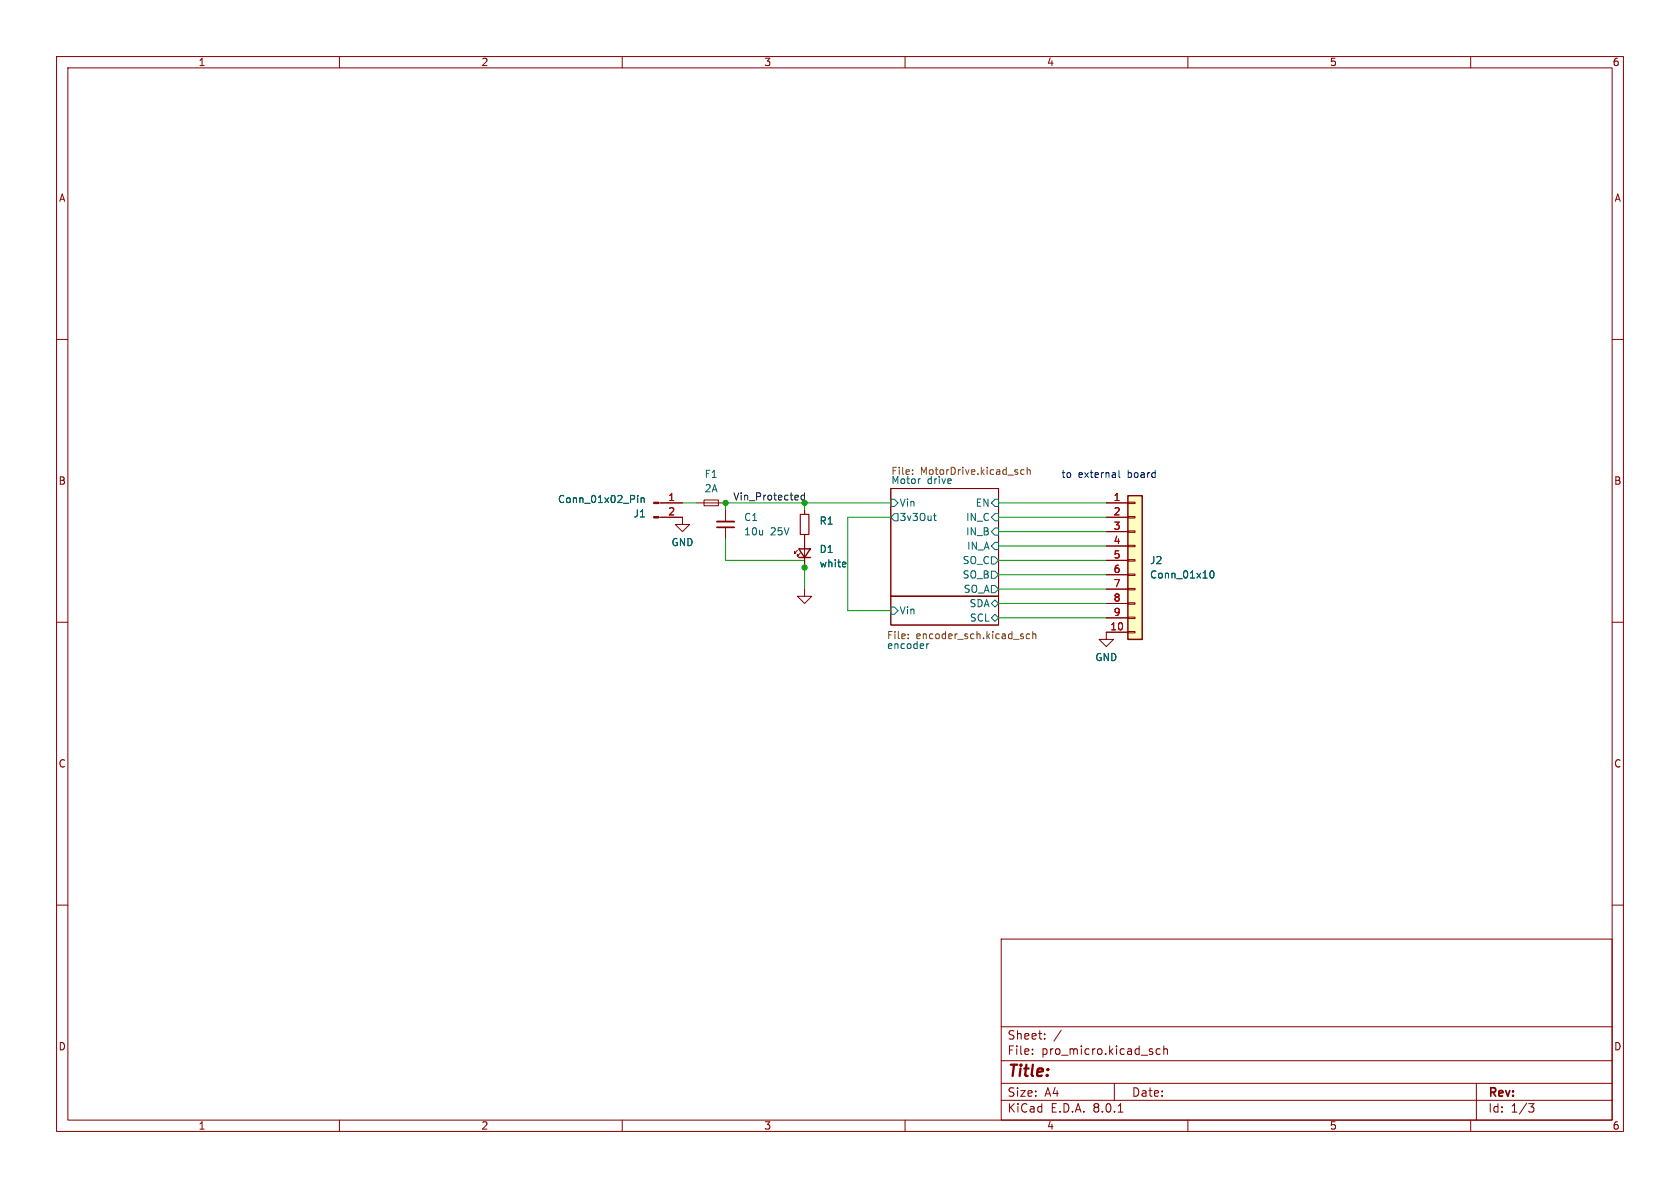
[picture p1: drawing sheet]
<svg xmlns="http://www.w3.org/2000/svg" width="297mm" height="210mm" viewBox="0 0 297 210" stroke-linecap="round" stroke-linejoin="round" font-family="sans-serif">
<g fill="none" stroke="#840000" stroke-width=".18">
<path d="M10 10h277v190h-277zM12 12h273v186h-273zM60 10v2M110 10v2M160 10v2M210 10v2M260 10v2M10 60h2M285 60h2M116.4 91.4h4.2v1.3h1.3l-1.3 1.3-1.2-1.3h1.2M116.4 88.9h4.2M123.2 88.9h5.1"/>
<path d="M124.5 88.4h2.5v1h-2.5zM128.3 90.2v2M128.3 93.2v2.1M141 97.3l-.5 .5v-.3v.3h.2M141.5 97.8l-.5 .5v-.3v.3h.2M142.2 90.2v.7M142.2 94.5v5.8M157.5 86.4h19v19h-19zM10 110h2M142.2 104.1v1.3h1.3l-1.3 1.3-1.2-1.3h1.2M157.5 105.4h19v5.1h-19zM195.6 111.8v1.2h1.2l-1.2 1.3-1.3-1.3h1.3"/>
<path d="M285 110h2M10 160h2M285 160h2M177 166h108v32h-108zM60 198v2M110 198v2M160 198v2M177 194.5h108M177 191.5h108M177 187.5h108M177 181.5h108M182.5 186.3v.1"/>
<path d="M182.5 185.5v.1M184.7 183.6v.1M184.7 182.8v.1M187.6 182.1l-1.3 2M197 191.5v3M197.7 196.6h.8M205.1 185.5l-.4-.1-.3 .3v.4l.1 .2h.6M205.7 185.5l.3-.1 .3 .1 .1 .9M205.7 184.9v1.5M210 198v2M260 198v2M261 191.5v6.5"/>
<path d="M270.2 195.1h1l-.5 .6 .4 .1 .1 .5-.3 .3h-.4"/>
</g>
<g fill="none" stroke="#006464" stroke-width=".18">
<path d="M112.7 87.6v.1M112.7 88v.8M113.3 88v.8M113.3 88.1l.2-.1 .3 .1 .1 .7M149.4 99.4l.1 .3-.6 .1M157.5 88.3h.6l.6 .6-.6 .6h-.6zM158.1 90.8h.6v1.3h-.6l-.6-.7zM165 91.2h.5M165.2 91.8l.3 .2M175.3 94l.6-.7h.6v1.3h-.6zM175.3 98.4h.6l.6 .7-.6 .6h-.6zM175.9 95.9h.6v1.3h-.6l-.6-.7z"/>
<path d="M175.9 88.3h.6v1.2h-.6l-.6-.6zM175.9 90.8h.6v1.3h-.6l-.6-.7zM149.5 100.2h-.1M157.5 107.3h.6l.6 .7-.6 .6h-.6zM163.8 113.8v.8M175.3 106.7l.6-.7 .6 .7-.6 .6zM175.3 109.2l.6-.6 .6 .6-.6 .7zM175.3 101h.6l.6 .6-.6 .6h-.6zM175.3 103.5h.6l.6 .6-.6 .7h-.6z"/>
</g>
<path d="M161.3 83.8h.1M161.3 83.1v.1M161.3 83.8v.1M181 83.1l-.3-.1-.3 .3 .2 .5h.4M181.6 83.1l.2-.1 .3 .1v.8M181.6 82.6v1.3M160.6 112.8v.1M160.6 112.1v.1M180.9 112.5v.3M182 112.1h-.3l-.3 .2 .2 .5h.4M182.6 112.2l.2-.1h.3v.8M182.6 111.6v1.3" fill="none" stroke="#725600" stroke-width=".18"/>
<g fill="#840000" stroke="#840000" stroke-width=".18">
<path d="M115.6 91.3h.8v.3h-.8z"/>
<path d="M115.6 88.8h.8v.2h-.8z"/>
</g>
<path d="M126.7 92.2h3.1" fill="none" stroke="#840000" stroke-width=".33"/>
<path d="M126.7 93.2h3.1" fill="none" stroke="#840000" stroke-width=".3"/>
<path d="M141.2 97h2.1l-1.1 1.6zM141.2 98.6h2.1" fill="none" stroke="#840000" stroke-width=".25"/>
<path d="M141.5 90.9h1.5v3.6h-1.5z" fill="none" stroke="#840000" stroke-width=".2"/>
<path d="M199.4 87.6h2.5v25.4h-2.5z" fill="#ffffc2"/>
<g fill="none" stroke="#840000" stroke-width=".18">
<path d="M116.8 88.9h3.8M116.8 91.4h3.8M142.2 90.2v.7M142.2 94.5v2.5M142.2 98.6v1.7M195.6 88.9h3.8M195.6 91.4h3.8M195.6 94h3.8M195.6 96.5h3.8M195.6 99.1h3.8M199.4 98.9h1.3v.3h-1.3zM199.4 96.4h1.3v.2h-1.3z"/>
<path d="M199.4 93.9h1.3v.2h-1.3zM199.4 91.3h1.3v.3h-1.3zM199.4 88.8h1.3v.2h-1.3zM195.6 111.8h3.8M195.6 101.6h3.8M195.6 104.1h3.8M195.6 106.7h3.8M195.6 109.2h3.8M199.4 111.6h1.3v.3h-1.3zM199.4 109.1h1.3v.2h-1.3zM199.4 106.6h1.3v.2h-1.3zM199.4 104h1.3v.3h-1.3z"/>
<path d="M199.4 101.5h1.3v.2h-1.3z"/>
</g>
<path d="M199.4 87.6h2.5v25.4h-2.5z" fill="none" stroke="#840000" stroke-width=".25"/>
<path d="M112.7 87.6v.1M112.7 88v.8M113.3 88v.8M113.3 88.1l.2-.1 .3 .1 .1 .7M149.4 99.4l.1 .3-.6 .1M149.5 100.2h-.1M214.1 101l.1-.1a.68 .68 0 0 1 .4 .6 .68 .68 0 0 1-.4 .7 .84 .84 0 0 1-.1-1.2z" fill="none" stroke="#006464" stroke-width=".18"/>
<path d="M142.2 87.1v1.3M142.2 87.6l-.3-.1-.3 .3 .1 .5h.5" fill="none" stroke="#0f0f0f" stroke-width=".18"/>
<path d="M197.8 83.1v1.1l.2 .2" fill="none" stroke="#0000c2" stroke-width=".18"/>
<g fill="none" stroke="#009600" stroke-width=".18">
<path d="M120.6 88.9h2.6M128.3 95.3v3.8h13.9v5M142.2 88.9v1.3M157.5 88.9h-29.2v1.3M157.5 91.4h-7.6v16.6h7.6M176.5 88.9h19.1M176.5 99.1h19.1M176.5 91.4h19.1M176.5 96.5h19.1M176.5 94h19.1M176.5 109.2h19.1M176.5 106.7h19.1"/>
<path d="M176.5 101.6h19.1M176.5 104.1h19.1"/>
</g>
<g fill="#009600" stroke="#009600" stroke-width=".18">
<circle cx="142.2" cy="88.9" r=".46"/>
<circle cx="142.2" cy="100.3" r=".46"/>
<circle cx="128.3" cy="88.9" r=".46"/>
</g>
<text font-size="2.8" fill="#840000" x="178" y="190.9">Title:</text>
<g font-size="2.1" fill="#840000">
<text x="178" y="184">Sheet:</text>
<text x="178" y="186.7">File:</text>
<text x="184.1" y="186.7">pro_micro.kicad_sch</text>
<text x="178" y="196.9">KiCad</text>
<text x="178" y="194.1">Size:</text>
<text x="184.7" y="194.1">A4</text>
<text x="185.7" y="196.9">E.D.A.</text>
<text x="193.3" y="196.9">8.0.1</text>
<text x="200" y="194.1">Date:</text>
<text x="263" y="194.3">Rev:</text>
<text x="263" y="196.9">Id:</text>
<text x="267.1" y="196.9">1/3</text>
</g>
<g font-size="1.8" fill="#840000">
<text x="35" y="11.9">1</text>
<text x="85" y="11.9">2</text>
<text x="135" y="11.9">3</text>
<text x="185" y="11.9">4</text>
<text x="235" y="11.9">5</text>
<text x="285" y="11.9">6</text>
<text x="10.3" y="35.9">A</text>
<text x="285.3" y="35.9">A</text>
<text x="10.3" y="85.9">B</text>
<text x="285.3" y="85.9">B</text>
<text x="10.3" y="135.9">C</text>
<text x="285.3" y="135.9">C</text>
<text x="10.3" y="185.9">D</text>
<text x="285.3" y="185.9">D</text>
<text x="35" y="199.9">1</text>
<text x="85" y="199.9">2</text>
<text x="135" y="199.9">3</text>
<text x="185" y="199.9">4</text>
<text x="235" y="199.9">5</text>
<text x="285" y="199.9">6</text>
</g>
<g font-size="1.8" fill="#006464">
<text x="98.5" y="89.1">Conn_01x02_Pin</text>
<text x="124.5" y="84.7">F1</text>
<text x="124.5" y="87.2">2A</text>
<text x="158.9" y="89.8">Vin</text>
<text x="172.4" y="89.8">EN</text>
<text x="111.9" y="91.7">J1</text>
<text x="131.5" y="92.3">C1</text>
<text x="131.5" y="94.8">10u</text>
<text x="136.2" y="94.8">25V</text>
<text x="144.8" y="92.9">R1</text>
<text x="158.9" y="92.3">3v3Out</text>
<text x="170.7" y="94.8">IN_B</text>
<text x="170.7" y="92.3">IN_C</text>
<text x="118.6" y="96.7">GND</text>
<text x="144.8" y="98">D1</text>
<text x="144.8" y="100.5">white</text>
<text x="170.1" y="99.9">SO_C</text>
<text x="170.9" y="97.4">IN_A</text>
<text x="203.2" y="99.9">J2</text>
<text x="170.1" y="102.5">SO_B</text>
<text x="170.3" y="105">SO_A</text>
<text x="171.3" y="107.5">SDA</text>
<text x="203.2" y="102.5">Conn_01x10</text>
<text x="158.9" y="108.8">Vin</text>
<text x="171.4" y="110.1">SCL</text>
<text x="156.7" y="114.8">encoder</text>
<text x="193.5" y="117.1">GND</text>
</g>
<g font-size="1.8" fill="#a90000">
<text x="118" y="88.6">1</text>
<text x="196.8" y="88.6">1</text>
<text x="118" y="91.2">2</text>
<text x="196.8" y="91.2">2</text>
<text x="196.8" y="93.7">3</text>
<text x="196.8" y="96.3">4</text>
<text x="196.8" y="98.8">5</text>
<text x="196.8" y="101.3">6</text>
<text x="196.8" y="103.9">7</text>
<text x="196.8" y="106.4">8</text>
<text x="196.2" y="111.5">10</text>
<text x="196.8" y="109">9</text>
</g>
<text font-size="1.8" fill="#0f0f0f" x="129.5" y="88.6">Vin_Protected</text>
<g font-size="1.8" fill="#725600">
<text x="157.5" y="85.6">Motor</text>
<text x="157.5" y="84.3">File:</text>
<text x="162.7" y="84.3">MotorDrive.kicad_sch</text>
<text x="163.9" y="85.6">drive</text>
<text x="156.7" y="113.3">File:</text>
<text x="161.9" y="113.3">encoder_sch.kicad_sch</text>
</g>
<g font-size="1.8" fill="#0000c2">
<text x="187.6" y="84.7">to</text>
<text x="190.6" y="84.7">external</text>
<text x="199.4" y="84.7">board</text>
</g>
</svg>
